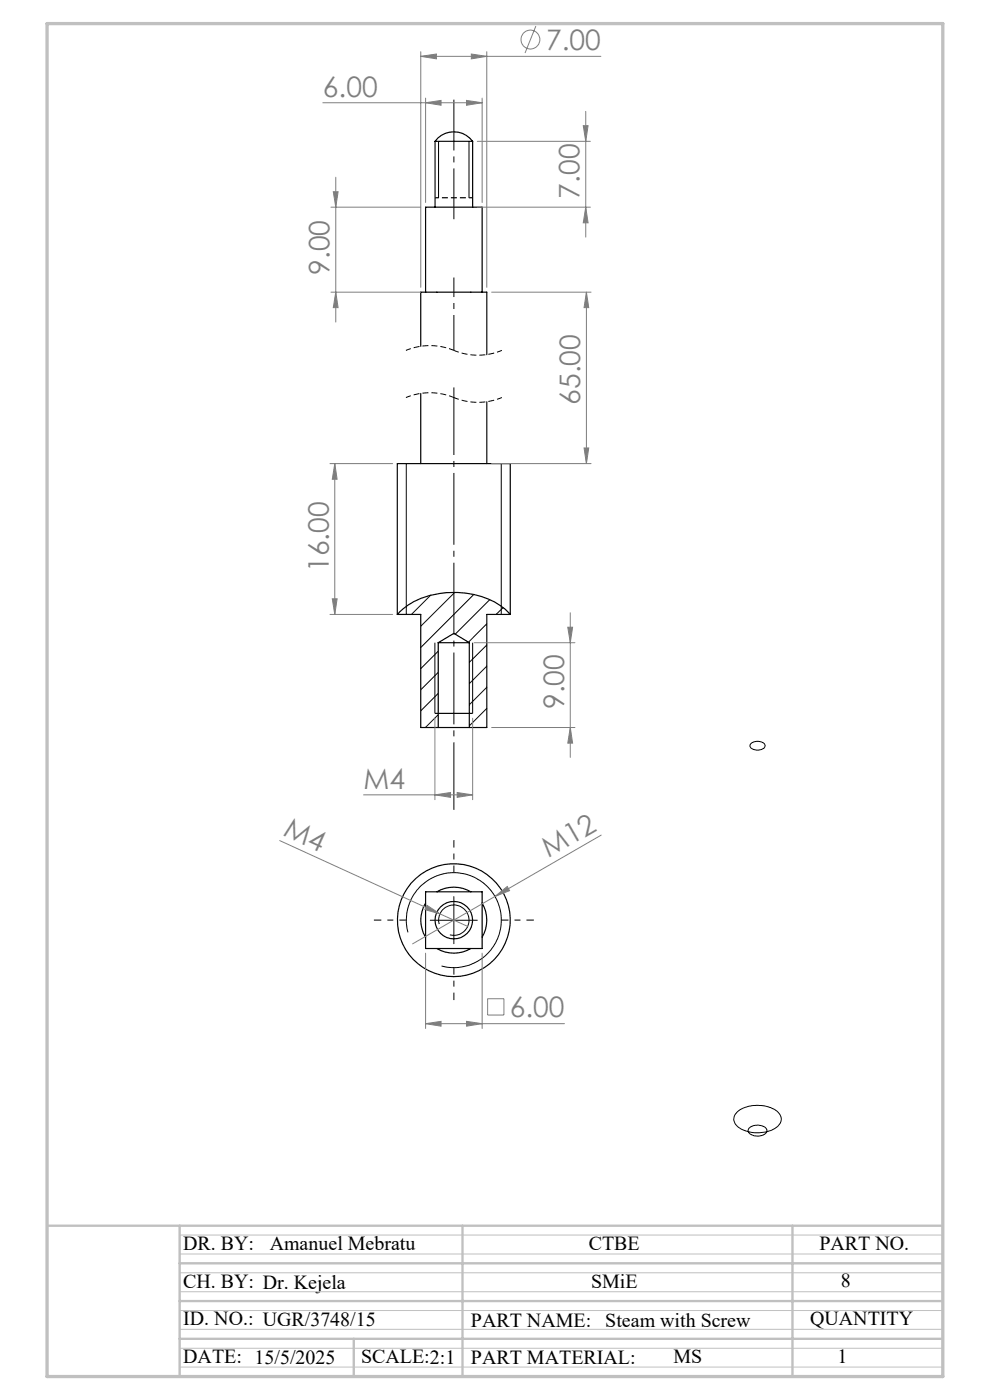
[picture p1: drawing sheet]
<svg xmlns="http://www.w3.org/2000/svg" width="210mm" height="297mm" viewBox="0 0 210 297" stroke-linecap="round" stroke-linejoin="round" font-family="sans-serif">
<g fill="none" stroke="#000" stroke-width=".21">
<path d="M93 30v12M99.5 30v12M86.2 98.4v31.9M106.3 98.4v31.9M91.4 126.3l-4.1 4M92.3 136.3v15M93 138.1l-3.7 3.7M96.4 125.7l-7.1 7.2M100.3 136.3v15M100.5 126.1l-11.2 11.3M103.3 132.3l-3.9 3.9M103.3 136.8l-3.7 3.7"/>
<path d="M103.9 127.2l-7.3 7.3M106.7 128.9l-1.5 1.4M93 142.6l-3.7 3.7M93 147.1l-3.7 3.7M93 151.6l-2.8 2.7M103.3 141.3l-3.7 3.7M103.3 145.8l-3.7 3.7M103.3 150.3l-3.7 3.7M159.2 157.8a2.02 2.02 0 0 1 3.1 .3 1.56 1.56 0 0 1-2.1 1l-.4-.1a.78 .78 0 0 1-.6-1.2zM86.5 197.8a10.1 10.1 0 0 1 8.9-12.6 10.1 10.1 0 0 1 10.9 10.9 10.1 10.1 0 0 1-12.6 8.8M91.3 195.2h9.9M93.2 196a3.2 3.2 0 0 1 2.8-4 3.2 3.2 0 0 1 3.5 3.5 3.2 3.2 0 0 1-4.1 2.8"/>
<path d="M96.3 190.2v10M156.5 235.8a7.3 7.3 0 0 1 8.5 .1 2.04 2.04 0 0 1-.6 3.5 7.3 7.3 0 0 1-8.1-.6 1.89 1.89 0 0 1 .2-3zM158.9 239.4a2.65 2.65 0 0 1 3.8 .2 1.48 1.48 0 0 1-1.8 1.4 1.97 1.97 0 0 1-2.2-1.2z"/>
</g>
<g fill="none" stroke="#000" stroke-width=".25">
<path d="M92.3 30a5 5 0 0 1 8 0M92.3 30h8M92.3 30v14M100.3 30v14M90.3 62h-1v11.5M90.3 62h12M90.3 62v-18h12v18M102.3 62h1v13.2M89.3 83.5v14.9M103.3 85.2v13.2M84.3 130.3a14.6 14.6 0 0 1 10.4-4.6 16.8 16.8 0 0 1 13.1 4.2l.4 .4M84.3 130.3v-31.9h23.9v31.9"/>
<path d="M84.3 130.3h5v24h3.7M93 136.3h6.6M93 136.3v18M93 136.3l3.3-1.9 3.3 1.9M99.6 136.3v18M108.2 130.3h-4.9v24h-3.7M92.3 151.3h8M93 154.3h6.6M90.3 191.6a6.9 6.9 0 0 0 0 7.2M90.3 189.2h12v12h-12zM92.7 189.2a7 7 0 0 1 7.2 0M102.3 191.6a7.1 7.1 0 0 1 0 7.2"/>
<path d="M92.7 201.2a7 7 0 0 0 7.2 0"/>
<circle cx="96.3" cy="195.2" r="4"/>
<circle cx="96.3" cy="195.2" r="12"/>
</g>
<g fill="none" stroke="#808080" stroke-width=".21">
<path d="M89.3 12l3.3-.5v1zM89.3 11v50M89.3 12h38.2M100 11.5l3.3 .5-3.3 .5zM103.3 11v50M113.7 5.5l-2.3 5.8M68.5 21.8h33.8M71.2 37.6v30.7M90.3 21.8l3.3-.5v1zM90.3 20.8v22.2M99 21.3l3.3 .5-3.3 .5zM101.2 30h24"/>
<path d="M102.3 20.8v22.2M123.7 26.7h1l-.5 3.3zM124.2 23.6v26.7M70.2 44h19.1M70.7 40.7h1l-.5 3.3zM101.2 44h24M124.2 44l.5 3.3h-1zM70.2 62h19.1M71.2 62l.5 3.3h-1zM104.3 62h21.1M124.4 62v36.4M124.4 62l.5 3.3h-1z"/>
<path d="M70 98.4h13.3M71 98.4l.5 3.3h-1zM71 98.4v31.9M104.3 98.4h21.1M123.9 95h1l-.5 3.4zM70 130.3h13.3M70.5 127h1l-.5 3.3zM100.6 136.3h21.4M120.4 133.1h1.1l-.5 3.2zM121 130v30.7M92.3 152.4v17.2M100.3 152.4v17.2"/>
<path d="M104.3 154.3h17.7M121 154.3l.5 3.4h-1.1zM59.3 178.3l34 15.6M77.1 168.6h23.2M92.3 168.6l3.3-.5v1.1zM97 168.1l3.3 .5-3.3 .6zM127.5 177.2l-22.5 13M90.6 192l2.7 1.9-3.2-.9zM93.3 193.9l5.9 2.6M105 190.2l2.6-2.1 .5 .8zM105 190.2l-17.5 10M90.3 217.2l3.3-.5v1z"/>
<path d="M90.3 202.2v16M90.3 217.2h29.4M99 216.7l3.3 .5-3.3 .5zM102.3 202.2v16M103.4 211.9h3.5v3.4h-3.5z"/>
<circle cx="112.5" cy="8.4" r="2"/>
</g>
<path d="M96.3 74.3a13.2 13.2 0 0 0-10.2 0M106.5 74.3a13.2 13.2 0 0 1-10.2 0M96.3 84.3a13.2 13.2 0 0 0-10.2 0M106.5 84.3a13.2 13.2 0 0 1-10.2 0" fill="none" stroke="#000" stroke-width=".21" stroke-dasharray="1.3 .6" stroke-dashoffset=".2" stroke-linecap="butt"/>
<path d="M86.3 195.2h-7M96.3 185.2v-7M106.3 195.2h7M96.3 205.2v7" fill="none" stroke="#000" stroke-width=".21" stroke-dasharray="15.2 1.3 1.3 1.3" stroke-dashoffset="13.7" stroke-linecap="butt"/>
<path d="M96.3 171.8v-89.6" fill="none" stroke="#000" stroke-width=".21" stroke-dasharray="15.2 1.3 1.3 1.3" stroke-dashoffset=".9" stroke-linecap="butt"/>
<path d="M96.3 74.3v-15.4" fill="none" stroke="#000" stroke-width=".21" stroke-dasharray="15.2 1.3 1.3 1.3" stroke-dashoffset="7.7" stroke-linecap="butt"/>
<path d="M96.3 46.5v-25.4" fill="none" stroke="#000" stroke-width=".21" stroke-dasharray="15.2 1.3 1.3 1.3" stroke-dashoffset="4.5" stroke-linecap="butt"/>
<path d="M92.3 41.9h8" fill="none" stroke="#000" stroke-width=".25" stroke-dasharray="1.3 .6" stroke-dashoffset=".5" stroke-linecap="butt"/>
<path d="M38.1 270h161.9M38.1 278h161.9M38.1 266h161.9M38.1 274h161.9M38.1 262h161.9M38.1 260v32M38.1 286h161.9M38.1 282h161.9M38.1 290h161.9" fill="none" stroke="#c0c0c0" stroke-width=".21"/>
<path d="M10 260h190M38.1 268h161.9M38.1 276h161.9M38.1 260v32M98.1 260v32M168.1 260v32M10 292h190M38.1 284h161.9M75 284v8" fill="none" stroke="#c0c0c0" stroke-width=".5"/>
<path d="M10 5h190v287h-190z" fill="none" stroke="#c0c0c0" stroke-width=".7"/>
<g fill="#808080">
<path d="M90.6 192l2.7 1.9-3.2-.9z"/>
<path d="M105 190.2l2.6-2.1 .5 .8z"/>
<path d="M90.3 21.8l3.3-.5v1zM99 21.3l3.3 .5-3.3 .5zM89.3 12l3.3-.5v1zM100 11.5l3.3 .5-3.3 .5zM92.3 168.6l3.3-.5v1.1zM97 168.1l3.3 .5-3.3 .6z"/>
<path d="M120.4 133.1h1.1l-.5 3.2zM121 154.3l.5 3.4h-1.1z"/>
<path d="M124.2 44l.5 3.3h-1zM123.7 26.7h1l-.5 3.3zM123.9 95h1l-.5 3.4zM124.4 62l.5 3.3h-1z"/>
<path d="M70.7 40.7h1l-.5 3.3zM71.2 62l.5 3.3h-1zM71 98.4l.5 3.3h-1zM70.5 127h1l-.5 3.3z"/>
<path d="M90.3 217.2l3.3-.5v1zM99 216.7l3.3 .5-3.3 .5z"/>
</g>
<g font-size="6" fill="#808080">
<text x="115.8" y="10.6">7.00</text>
<text x="68.5" y="20.5">6.00</text>
<text x="122.9" y="42.1" transform="rotate(-90 122.9 42.1)">7.00</text>
<text x="69.9" y="58.3" transform="rotate(-90 69.9 58.3)">9.00</text>
<text x="123.1" y="85.9" transform="rotate(-90 123.1 85.9)">65.00</text>
<text x="69.7" y="121.4" transform="rotate(-90 69.7 121.4)">16.00</text>
<text x="119.7" y="150.4" transform="rotate(-90 119.7 150.4)">9.00</text>
<text x="77.1" y="167.3">M4</text>
<text x="59.9" y="177.1" transform="rotate(25 59.9 177.1)">M4</text>
<text x="116.4" y="182.1" transform="rotate(-30 116.4 182.1)">M12</text>
<text x="108.1" y="215.8">6.00</text>
</g>
<g font-size="4.2">
<text x="38.9" y="265.1">DR. BY:</text>
<text x="57.2" y="265.2">Amanuel Mebratu</text>
<text x="124.9" y="265.2">CTBE</text>
<text x="173.8" y="265.2">PART NO.</text>
<text x="38.9" y="273.2">CH. BY: Dr. Kejela</text>
<text x="125.4" y="273.2">SMiE</text>
<text x="178.4" y="273.1">8</text>
<text x="38.9" y="281.2">ID. NO.: UGR/3748/15</text>
<text x="99.9" y="281.4">PART NAME:</text>
<text x="128.4" y="281.5">Steam with Screw</text>
<text x="171.8" y="281">QUANTITY</text>
<text x="38.9" y="289.2">DATE: 15/5/2025</text>
<text x="76.6" y="289.2">SCALE:2:1</text>
<text x="99.9" y="289.4">PART MATERIAL:</text>
<text x="142.9" y="289.1">MS</text>
<text x="177.7" y="289.1">1</text>
</g>
</svg>
